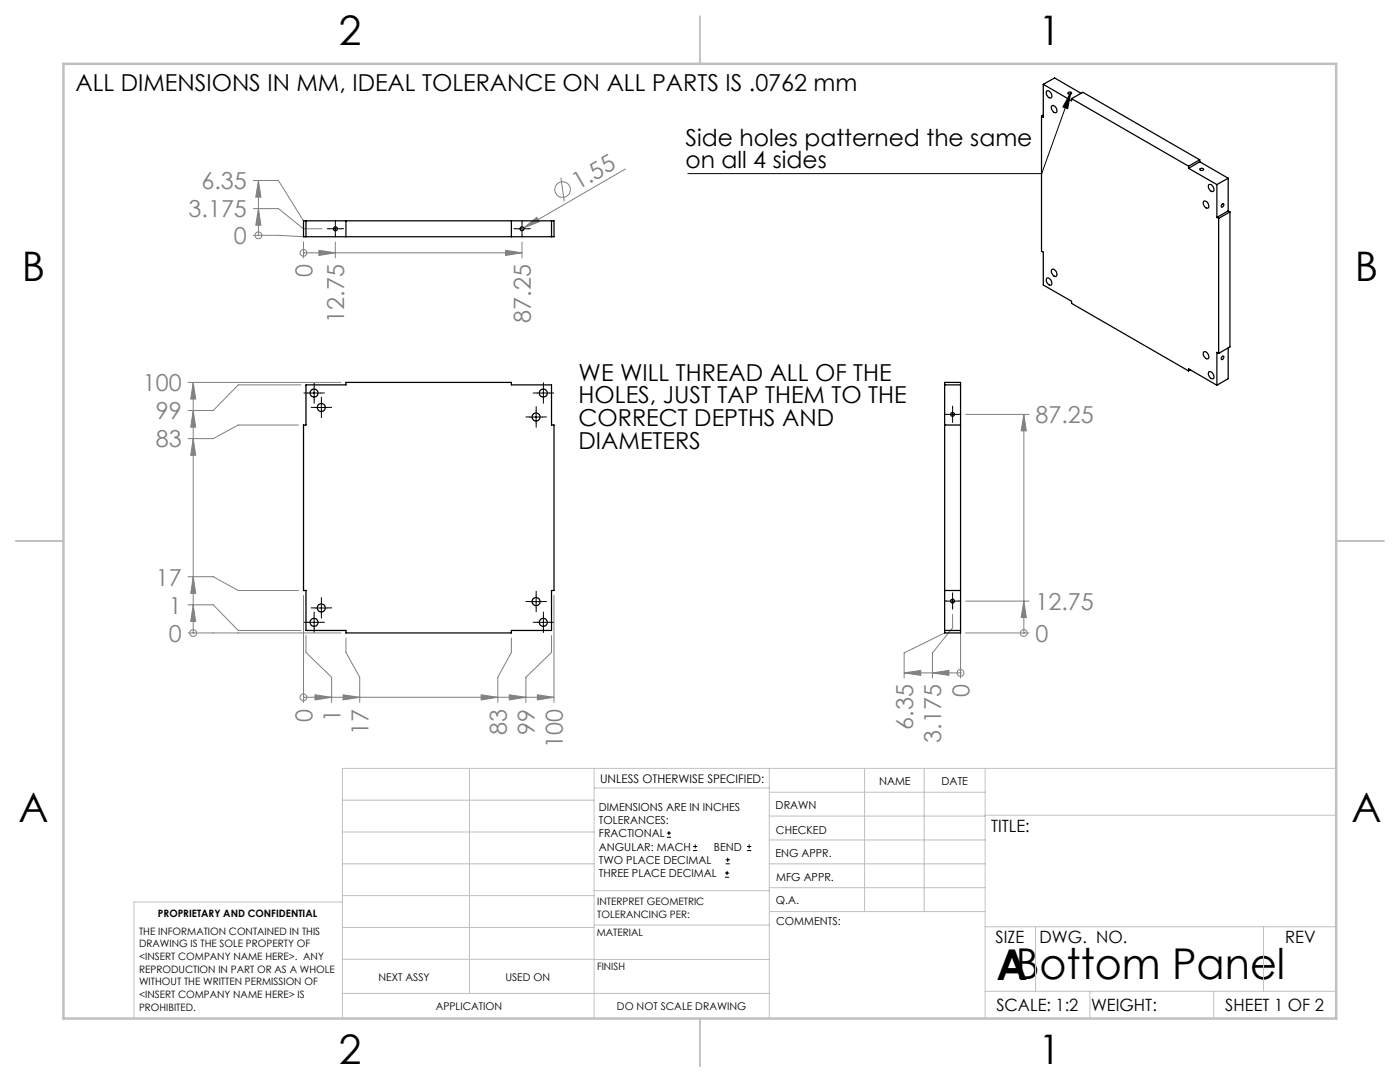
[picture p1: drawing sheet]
<svg xmlns="http://www.w3.org/2000/svg" width="279mm" height="216mm" viewBox="0 0 279 216" stroke-linecap="round" stroke-linejoin="round" font-family="sans-serif">
<g fill="none" stroke="#808080" stroke-width=".2">
<path d="M50.6 36h5l5 8.1M51.6 36l.5 3.3h-1.1zM51.6 36v11M111.9 35.5l.7 4.7M124.8 33.7l-20.9 12.2M50.6 47h5l5 .2M50.6 41.6h5l5 4h3.7M51.6 41.6l.5 3.3h-1.1zM51.6 47h.1M60.6 50.4h.1M60.6 48.3v3.2M60.6 50.4h43.6"/>
<path d="M63.6 50l3.3 .4-3.3 .6zM66.9 48.3v3.2M100.9 50l3.3 .4-3.3 .6zM104.2 48.3v3.2M104.5 45.5l2.6-2.1 .5 .8zM37.5 76.3h30.6M38.6 76.3l.5 3.3h-1zM38.6 76.3v50M60 76.8h-12.4l-5.1 5.1h-5M38.6 87.5l.5 3.3h-1zM38.6 81.9l.5 3.3h-1zM59.5 84.8h-11.9l-5.1 2.7h-5"/>
<path d="M192.7 82.7h12.7M204.3 82.7l.5 3.3h-1zM204.3 82.7v43.6M37.5 115.1h5l5.1 2.7h11.9M38.6 115.1l.5 3.3h-1zM60.6 118.8v21.4M110.6 118.8v21.4M192.7 119.9h12.7M204.3 119.9l.5 3.3h-1zM37.5 126.3h30.6M37.5 120.7h5l5.1 5.1h12.4M38.6 120.7l.5 3.3h-1z"/>
<path d="M38.6 126.3h.1M60.6 139.1h.1M60.6 139.1h50M61.1 126.8v3.4l5.1 4.9v5.1M62.9 138.6l3.3 .5-3.3 .6zM68.5 138.6l3.3 .5-3.3 .6zM69 127.3v2.9l2.8 4.9v5.1M96 138.6l3.3 .5-3.3 .6zM101.6 138.6l3.4 .5-3.4 .6zM102.1 127.3v2.9l-2.8 4.9v5.1M107.2 138.6l3.4 .5-3.4 .6zM110.1 126.8v3.4l-5.1 4.9v5.1"/>
<path d="M180.4 134.3h11.3M180.4 134.3l3.4-.5v1zM186.1 134.3l3.3-.5v1zM188.5 126.3l-8.1 4v5M190.1 122.6v2.7l-4 5v5M191.7 134.3h.1M191.7 126.3v9M192.7 126.3h12.7M204.3 126.3h.1"/>
<circle cx="112.3" cy="37.8" r="1.56"/>
<circle cx="51.6" cy="47" r=".69"/>
<circle cx="60.6" cy="50.5" r=".68"/>
<circle cx="38.6" cy="126.3" r=".68"/>
<circle cx="60.6" cy="139.2" r=".68"/>
<circle cx="191.7" cy="134.3" r=".69"/>
<circle cx="204.3" cy="126.3" r=".68"/>
</g>
<g fill="none" stroke="#000" stroke-width=".2">
<path d="M213.7 18.4l-.6 3.3-1-.4zM213.7 18.4l-5.8 16.2h-70.6M65.7 45.6h2.5M66.9 44.4v2.5M102.9 45.6h2.5M104.2 44.4v2.5M61.4 78.4h2.5M62.7 77.2v2.5M107.2 78.4h2.5M108.4 77.2v2.5M62.9 81.3h2.5M64.1 80v2.5"/>
<path d="M105.7 83.2h2.5M107 82v2.5M188.8 82.7h2.5M190.1 81.4v2.5M107 118.8v2.5M188.8 119.9h2.5M190.1 118.7v2.5M61.4 124.2h2.5M62.7 122.9v2.5M62.9 121.3h2.5M64.1 120.1v2.5M105.7 120.1h2.5"/>
<path d="M107.2 124.2h2.5M108.4 122.9v2.5M133.1 167.1h.8M133.1 166.2h.8M133.5 165.8v.9M138.3 169.7h.8M138.3 168.9h.8M138.7 168.5v.8M144.7 175h.8M144.7 174.2h.8M144.8 172.4h.9M144.8 171.6h.9"/>
<path d="M145.1 173.8v.8M145.2 171.1v.9M149.1 169.7h.8M149.1 168.9h.8M149.5 168.5v.8"/>
</g>
<g fill="none" stroke="#000" stroke-width=".2" stroke-dasharray="15.2 1.3 1.3 1.3">
<path d="M65.7 45.6h-.4M66.9 44.4v-.4M66.9 46.9v.4M68.2 45.6h.4M102.9 45.6h-.3M104.2 44.4v-.4M104.2 46.9v.4M105.4 45.6h.4M61.4 78.4h-.8M62.7 77.2v-.8M62.7 79.7v.8M63.9 78.4h.8"/>
<path d="M107.2 78.4h-.8M108.4 77.2v-.8M108.4 79.7v.8M109.7 78.4h.8M62.9 81.3h-.8M64.1 80v-.8M64.1 82.5v.8M65.4 81.3h.8M105.8 83.2h-.8M107 81.9v-.8M107 84.4v.8M108.3 83.2h.8"/>
<path d="M188.9 82.7h-.4M190.1 81.4v-.4M190.1 83.9v.4M191.4 82.7h.4M107 118.8v-.8M188.9 119.9h-.4M190.1 118.7v-.4M191.4 119.9h.4M61.4 124.2h-.8M62.7 122.9v-.8M62.7 125.4v.8M62.9 121.3h-.8"/>
<path d="M63.9 124.2h.8M64.1 120v-.8M64.1 122.5v.8M65.4 121.3h.8M105.8 120h-.8M107 121.3v.8M107.2 124.2h-.8M108.3 120h.8M108.4 122.9v-.8M108.4 125.4v.8M109.7 124.2h.8M190.1 121.2v.4"/>
</g>
<g fill="none" stroke="#c0c0c0" stroke-width=".2">
<path d="M68.3 159.7h50.3M93.7 153.3v44.9M118.6 153.3v49.9M118.6 157.2h34.9M153.5 153.3v49.9M153.5 158.1h43.1M172.5 153.3v28.6M184.4 153.3v28.6M196.6 153.3v49.9M266.7 153.3h-198.4v49.9M68.3 178.7h50.3M68.3 172.4h50.3"/>
<path d="M68.3 166h50.3M68.3 180h-41.6v23.2M118.6 177.7h35M153.5 167.6h43.1M153.5 162.8h43.1M153.5 172.4h43.1M153.5 177.1h43.1M196.6 162.7h70.1M68.3 198.2h85.2M68.3 191.4l85.2 .1M68.3 185.1h50.3M118.6 184.6h35"/>
<path d="M153.6 181.9h43M196.6 197.8h70.1M196.6 184.9h70.1M206.7 184.9v12.9M217.5 197.8v5.4M242.2 197.8v5.4M252.2 184.9v12.9"/>
</g>
<path d="M139.7 3.2v9.5M3.1 107.9h9.6M266.7 107.9h9.5M139.7 203.2v9.6" fill="none" stroke="#c0c0c0" stroke-width=".25"/>
<path d="M12.7 12.7h254v190.5h-254z" fill="none" stroke="#c0c0c0" stroke-width=".5"/>
<path d="M213.7 18.4l-.6 3.3-1-.4z" fill="#000"/>
<g fill="#808080">
<path d="M104.5 45.5l2.6-2.1 .5 .8z"/>
<path d="M38.6 120.7l.5 3.3h-1zM38.6 115.1l.5 3.3h-1zM38.6 87.5l.5 3.3h-1zM38.6 81.9l.5 3.3h-1zM38.6 76.3l.5 3.3h-1zM51.6 41.6l.5 3.3h-1.1zM51.6 36l.5 3.3h-1.1zM204.3 119.9l.5 3.3h-1zM204.3 82.7l.5 3.3h-1z"/>
<path d="M62.9 138.6l3.3 .5-3.3 .6zM68.5 138.6l3.3 .5-3.3 .6zM96 138.6l3.3 .5-3.3 .6zM101.6 138.6l3.4 .5-3.4 .6zM107.2 138.6l3.4 .5-3.4 .6zM63.6 50l3.3 .4-3.3 .6zM100.9 50l3.3 .4-3.3 .6zM186.1 134.3l3.3-.5v1zM180.4 134.3l3.4-.5v1z"/>
</g>
<g fill="none" stroke="#000" stroke-width=".25">
<path d="M208.2 16.8v6.6l-.3-.2M208.2 16.8l5.7 3.3v-.4M208.2 16.8l2.3-1.2 5.3 3M208.9 18.2a.9 .9 0 0 1 .9 .4 .9 .9 0 0 1 0 .9 .99 .99 0 0 1-.9-1.3zM213.2 18.5a.34 .34 0 0 1 .4-.2 .34 .34 0 0 1 .2 .4 .33 .33 0 0 1-.4 .2 .33 .33 0 0 1-.2-.4zM213.9 19.7l23.3 13.5M213.9 19.7l2.2-1.3 23.3 13.5M207.9 23.2v26.9l.3 .2v6.6l5.7 3.2v.4l23.3 13.5M208.2 23l-.3 .2M209.9 21.1a.89 .89 0 0 1 .9 .4 .89 .89 0 0 1-.1 1 .99 .99 0 0 1-.8-1.4zM237.2 33.2v.4M237.2 33.6l5.7 3.2"/>
<path d="M239.4 32.3l-2.2 1.3M239.4 32.3l5.7 3.3M239.4 31.9l-2.2 1.3M239.4 31.9v.4M239.5 33.7a.36 .36 0 0 1 .4-.1 .36 .36 0 0 1 .2 .3 .38 .38 0 0 1-.4 .1 .38 .38 0 0 1-.2-.3zM241.3 36.8a.92 .92 0 0 1 .8 1.4 .99 .99 0 0 1-.8-1.4zM242.9 36.8v6.6M245.1 35.6l-2.2 1.2M245.1 35.6v6.5M60.6 44.1h50v3.1h-50zM61.1 44.1v3.1M69 44.1v3.1"/>
<path d="M102.1 44.1v3.1M110.1 44.1v3.1M208.9 55.5a.9 .9 0 0 1 .9 .5 .9 .9 0 0 1 0 .9 .99 .99 0 0 1-.9-1.4zM209.9 53.8a.88 .88 0 0 1 .9 .4 .88 .88 0 0 1-.1 .9 .99 .99 0 0 1-.8-1.3zM240.2 40.1a.92 .92 0 0 1 .9 1.4 .99 .99 0 0 1-.9-1.4zM242.9 43.4l.3 .2M243.2 43.6v26.9M243.9 40.7l.2-.1a.35 .35 0 0 1 .1 .5 .35 .35 0 0 1-.5 .1zM245.1 42.1l-2.2 1.3M245.1 42.1l.4 .2M245.5 42.3l-2.3 1.3M245.5 42.3v26.9l-2.3 1.3"/>
<path d="M61.1 76.8h7.9v-.5h33.1v.5h8v8h.5v33h-.5v8h-8v.5h-33.1v-.5h-7.9v-8h-.5v-33h.5zM188.5 76.8h3.2M188.5 76.3h3.2v50h-3.2zM237.2 74v-.4l5.7 3.3M237.6 73.8l-.4 .2M240.2 70.3a.73 .73 0 0 1 .7 .1 .73 .73 0 0 1 .3 .7 .42 .42 0 0 1-.3 .5 .42 .42 0 0 1-.5-.3l-.3-.5zM241.3 74.2a.92 .92 0 0 1 .8 1.4 .99 .99 0 0 1-.8-1.4zM243.2 70.5l-.3-.2v6.6M243.9 71.2l.2-.2a.35 .35 0 0 1 .1 .5 .35 .35 0 0 1-.5 .1zM245.1 69.4v6.2l-2.2 1.3M188.5 84.8h3.2M188.5 117.8h3.2"/>
<path d="M188.5 125.8h3.2"/>
<circle cx="66.9" cy="45.7" r=".4"/>
<circle cx="104.2" cy="45.7" r=".4"/>
<circle cx="62.7" cy="78.4" r=".8"/>
<circle cx="108.4" cy="78.4" r=".8"/>
<circle cx="64.1" cy="81.3" r=".8"/>
<circle cx="107" cy="83.2" r=".8"/>
<circle cx="190.1" cy="82.7" r=".38"/>
<circle cx="190.1" cy="119.9" r=".38"/>
<circle cx="62.7" cy="124.2" r=".8"/>
<circle cx="64.1" cy="121.3" r=".8"/>
<circle cx="107" cy="120" r=".8"/>
<circle cx="108.4" cy="124.2" r=".8"/>
</g>
<text font-size="8.5" x="198.9" y="195.5">ABottom Panel</text>
<g font-size="8.1">
<text x="67.6" y="8.9">2</text>
<text x="207.3" y="8.9">1</text>
<text x="4.4" y="56.2">B</text>
<text x="270.4" y="56.2">B</text>
<text x="3.7" y="164.1">A</text>
<text x="269.7" y="164.1">A</text>
<text x="67.6" y="212.4">2</text>
<text x="207.3" y="212.4">1</text>
</g>
<g font-size="4.7">
<text x="15" y="18.2">ALL DIMENSIONS IN MM, IDEAL TOLERANCE ON ALL PARTS IS .0762 mm</text>
<text x="136.8" y="29.1">Side holes patterned the same</text>
<text x="136.8" y="33.6">on all 4 sides</text>
<text x="115.5" y="76">WE WILL THREAD ALL OF THE</text>
<text x="115.5" y="80.5">HOLES, JUST TAP THEM TO THE</text>
<text x="115.5" y="85">CORRECT DEPTHS AND</text>
<text x="115.5" y="89.5">DIAMETERS</text>
</g>
<g font-size="4.7" fill="#808080">
<text x="40.2" y="37.8">6.35</text>
<text x="115.4" y="38" transform="rotate(-30 115.4 38)">1.55</text>
<text x="37.6" y="43.4">3.175</text>
<text x="46.7" y="48.7">0</text>
<text x="62.3" y="55.3" transform="rotate(-90 62.3 55.3)">0</text>
<text x="68.7" y="64.4" transform="rotate(-90 68.7 64.4)">12.75</text>
<text x="106" y="64.4" transform="rotate(-90 106 64.4)">87.25</text>
<text x="28.5" y="78.1">100</text>
<text x="31.1" y="83.7">99</text>
<text x="31.1" y="89.3">83</text>
<text x="206.6" y="84.4">87.25</text>
<text x="31.1" y="116.8">17</text>
<text x="33.7" y="122.4">1</text>
<text x="206.6" y="121.7">12.75</text>
<text x="33.7" y="128.1">0</text>
<text x="206.6" y="128.1">0</text>
<text x="193.5" y="139.1" transform="rotate(-90 193.5 139.1)">0</text>
<text x="62.3" y="144" transform="rotate(-90 62.3 144)">0</text>
<text x="68" y="144" transform="rotate(-90 68 144)">1</text>
<text x="73.6" y="146.6" transform="rotate(-90 73.6 146.6)">17</text>
<text x="101.1" y="146.6" transform="rotate(-90 101.1 146.6)">83</text>
<text x="106.7" y="146.6" transform="rotate(-90 106.7 146.6)">99</text>
<text x="112.3" y="149.2" transform="rotate(-90 112.3 149.2)">100</text>
<text x="182.2" y="145.6" transform="rotate(-90 182.2 145.6)">6.35</text>
<text x="187.9" y="148.2" transform="rotate(-90 187.9 148.2)">3.175</text>
</g>
<g font-size="3.4">
<text x="197.8" y="166">TITLE:</text>
<text x="198.7" y="188.1">SIZE</text>
<text x="207.5" y="188.1">DWG. NO.</text>
<text x="256.5" y="188.2">REV</text>
<text x="198.8" y="201.7">SCALE: 1:2</text>
<text x="217.7" y="201.8">WEIGHT:</text>
<text x="244.5" y="201.7">SHEET 1 OF 2</text>
</g>
<text font-size="2.4" x="119.8" y="156.2">UNLESS OTHERWISE SPECIFIED:</text>
<g font-size="2.2">
<text x="119.5" y="161.8">DIMENSIONS ARE IN INCHES</text>
<text x="154.8" y="161.4">DRAWN</text>
<text x="175.4" y="156.6">NAME</text>
<text x="187.9" y="156.7">DATE</text>
<text x="119.5" y="164.4">TOLERANCES:</text>
<text x="119.5" y="167.1">FRACTIONAL</text>
<text x="154.9" y="166.3">CHECKED</text>
<text x="119.5" y="169.7">ANGULAR: MACH</text>
<text x="119.5" y="172.4">TWO PLACE DECIMAL</text>
<text x="142.5" y="169.7">BEND</text>
<text x="154.8" y="171">ENG APPR.</text>
<text x="119.5" y="175">THREE PLACE DECIMAL</text>
<text x="154.9" y="175.7">MFG APPR.</text>
<text x="154.9" y="180.4">Q.A.</text>
<text x="154.9" y="184.6">COMMENTS:</text>
</g>
<g font-size="2.1">
<text x="75.5" y="195.7">NEXT ASSY</text>
<text x="100.9" y="195.7">USED ON</text>
<text x="86.9" y="201.5">APPLICATION</text>
<text x="123.1" y="201.6">DO NOT SCALE DRAWING</text>
</g>
<g font-size="2">
<text x="31.5" y="182.9">PROPRIETARY AND CONFIDENTIAL</text>
<text x="119.2" y="180.6">INTERPRET GEOMETRIC</text>
<text x="119.2" y="183.1">TOLERANCING PER:</text>
<text x="27.8" y="186.5">THE INFORMATION CONTAINED IN THIS</text>
<text x="27.8" y="189">DRAWING IS THE SOLE PROPERTY OF</text>
<text x="27.8" y="191.6">&lt;INSERT COMPANY NAME HERE&gt;. ANY</text>
<text x="119.1" y="186.7">MATERIAL</text>
<text x="27.8" y="194.1">REPRODUCTION IN PART OR AS A WHOLE</text>
<text x="27.8" y="196.6">WITHOUT THE WRITTEN PERMISSION OF</text>
<text x="119.1" y="193.5">FINISH</text>
<text x="27.8" y="199.1">&lt;INSERT COMPANY NAME HERE&gt; IS</text>
<text x="27.8" y="201.7">PROHIBITED.</text>
</g>
</svg>
